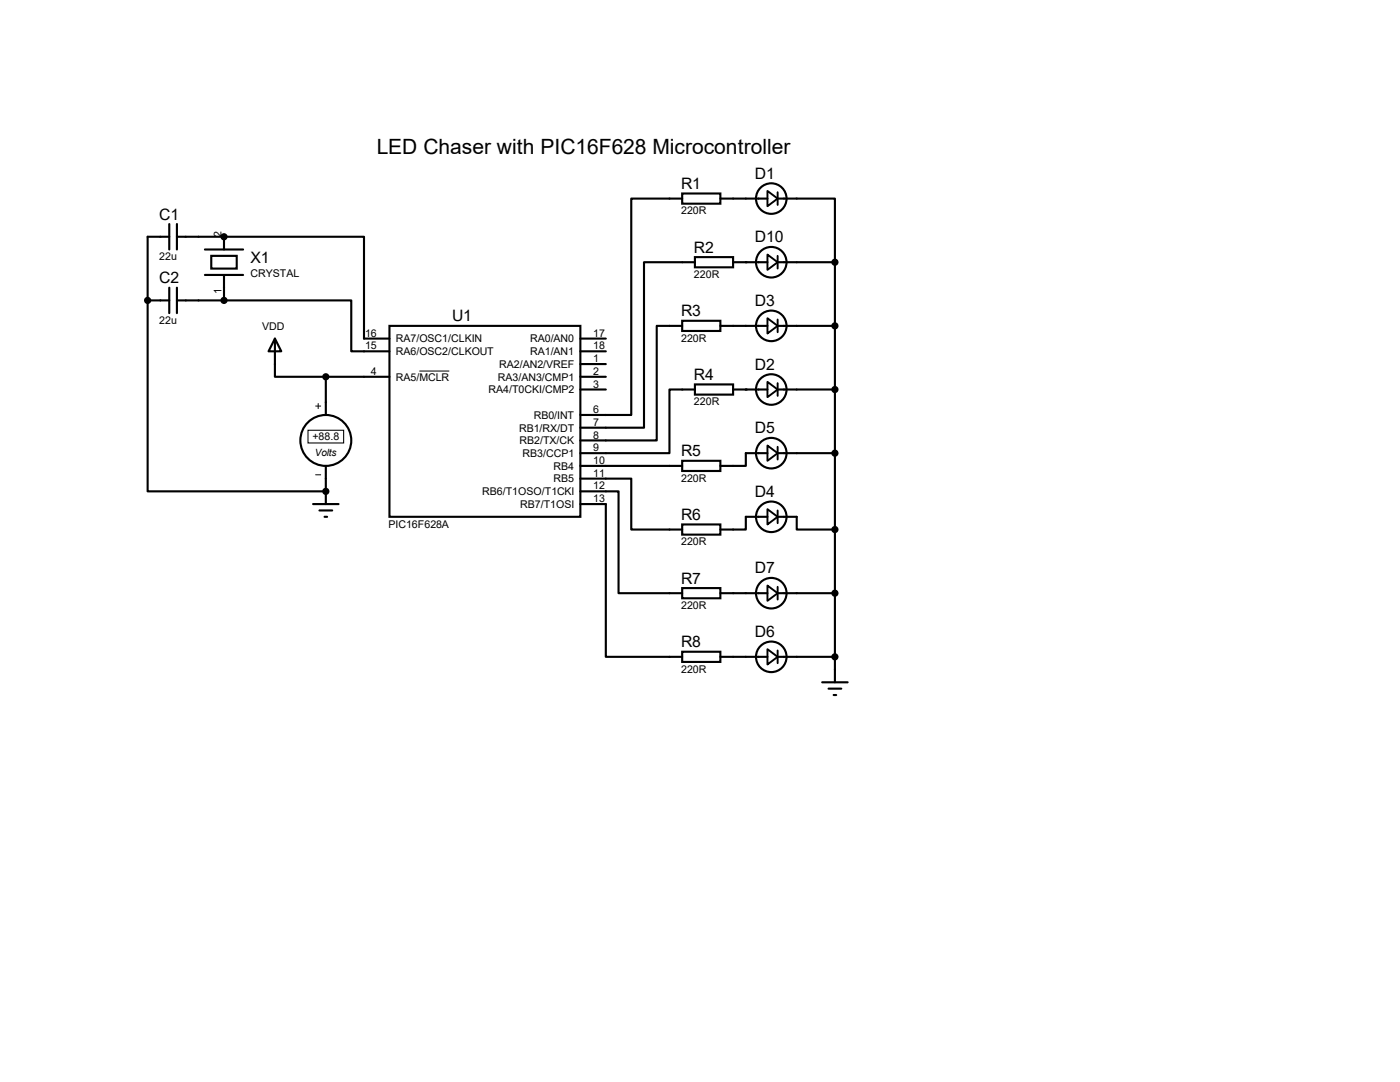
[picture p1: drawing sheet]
<svg xmlns="http://www.w3.org/2000/svg" width="279mm" height="216mm" viewBox="0 0 279 216" stroke-linecap="round" stroke-linejoin="round" font-family="sans-serif">
<g fill="none" stroke="#000" stroke-width=".42">
<path d="M136.1 38.6h7.7v2h-7.7zM136.1 39.6h-10.1v43.2h-10.2M143.8 39.6h9.4M155.2 39.6h11.4v12.7M29.5 59.9v38.1h35.5M29.5 59.9h4.3M33.8 47.2h-4.3v12.7M33.8 44.7v5.1M33.8 57.4v5.1M35.3 47.2h9.4M35.3 59.9h9.4M35.3 44.7v5.1"/>
<path d="M35.3 57.4v5.1M40.9 54.9h7.6M40.9 49.8h7.6M42.2 51.1h5v2.5h-5zM44.7 47.2h27.9v20.4h5.1M44.7 59.9h25.4v10.2h7.6M44.7 47.2v2.6M44.7 54.9v5M138.7 51.3h7.6v2h-7.6zM138.7 52.3h-10.2v33h-12.7M146.3 52.3h6.9M155.2 52.3h11.4"/>
<path d="M166.6 52.3v83.8M54.9 67.6l1.2 2.5h-2.5zM54.9 67.6v7.6h10.1M65 75.2h12.7M65 75.2v7.6M77.7 65h38.1v38.1h-38.1zM115.8 75.2h5.1M115.8 77.7h5.1M115.8 67.6h5.1M115.8 70.1h5.1M115.8 72.6h5.1M136.1 64h7.7v2h-7.7z"/>
<path d="M136.1 65h-5v22.9h-15.3M138.7 76.7h7.6v2h-7.6zM138.7 77.7h-5.1v12.7h-17.8M143.8 65h9.4M146.3 77.7h6.9M155.2 65h11.4M155.2 77.7h11.4M65 93v7.6M115.8 95.5h10.2v10.2h10.1M115.8 98h7.6v20.4h12.7M115.8 93h20.3M136.1 91.9h7.7v2.1h-7.7z"/>
<path d="M153.2 90.4h-4.4v2.6h-5M155.2 90.4h11.4M62.5 100.6h5.1M63.8 101.9h2.5M64.8 103.1h.5M115.8 100.6h5.1v30.5h15.2M136.1 104.6h7.7v2.1h-7.7zM136.1 117.3h7.7v2.1h-7.7zM143.8 118.4h9.4M153.2 103.1h-4.4v2.6h-5M155.2 103.1h3.8v2.6h7.6M155.2 118.4h11.4"/>
<path d="M136.1 130h7.7v2.1h-7.7zM143.8 131.1h9.4M155.2 131.1h11.4M164.1 136.1h5.1M165.4 137.4h2.5M166.4 138.7h.5"/>
<circle cx="153.9" cy="39.6" r="3"/>
<circle cx="153.9" cy="52.3" r="3"/>
<circle cx="153.9" cy="65" r="3"/>
<circle cx="153.9" cy="77.7" r="3"/>
<circle cx="65" cy="87.9" r="5.1"/>
<circle cx="153.9" cy="90.4" r="3"/>
<circle cx="153.9" cy="103.1" r="3"/>
<circle cx="153.9" cy="118.4" r="3"/>
<circle cx="153.9" cy="131.1" r="3"/>
</g>
<g fill="#000">
<circle cx="29.5" cy="59.9" r=".21"/>
<circle cx="44.7" cy="47.2" r=".21"/>
<circle cx="148.8" cy="52.3" r=".21"/>
<circle cx="148.8" cy="77.7" r=".21"/>
<circle cx="65" cy="98" r=".21"/>
</g>
<path d="M83.7 74h6M63 81h1M63 94.7h1M63.5 80.5v1" fill="none" stroke="#000" stroke-width=".2"/>
<g fill="none" stroke="#000" stroke-width=".38">
<path d="M153.2 38.1l2 1.5-2 1.5zM155.2 38.4v2.5M153.2 50.8l2 1.5-2 1.5zM155.2 51.1v2.5M153.2 63.5l2 1.5-2 1.5zM153.2 76.2l2 1.5-2 1.5zM155.2 63.8v2.5M155.2 76.5v2.5M153.2 88.9l2 1.5-2 1.5zM155.2 89.2v2.5M153.2 116.8l2 1.6-2 1.5zM153.2 101.6l2 1.5-2 1.5z"/>
<path d="M155.2 101.9v2.5M155.2 117.1v2.5M153.2 129.5l2 1.6-2 1.5zM155.2 129.8v2.5"/>
</g>
<g fill="#000" stroke="#000" stroke-width=".42">
<circle cx="29.5" cy="59.9" r=".51"/>
<circle cx="44.7" cy="47.2" r=".51"/>
<circle cx="44.7" cy="59.9" r=".51"/>
<circle cx="166.6" cy="52.3" r=".51"/>
<circle cx="65" cy="75.2" r=".51"/>
<circle cx="166.6" cy="65" r=".51"/>
<circle cx="166.6" cy="77.7" r=".51"/>
<circle cx="65" cy="98" r=".51"/>
<circle cx="166.6" cy="90.4" r=".51"/>
<circle cx="166.6" cy="118.4" r=".51"/>
<circle cx="166.6" cy="105.7" r=".51"/>
<circle cx="166.6" cy="131.1" r=".51"/>
</g>
<path d="M61.5 85.9h7.1v2.5h-7.1z" fill="none" stroke="#000" stroke-width=".21"/>
<text font-size="4.2" x="75.2" y="30.7">LED Chaser with PIC16F628 Microcontroller</text>
<g font-size="3.1">
<text x="150.7" y="35.7">D1</text>
<text x="135.9" y="37.7">R1</text>
<text x="31.8" y="43.8">C1</text>
<text x="50" y="52.4">X1</text>
<text x="138.5" y="50.4">R2</text>
<text x="150.7" y="48.4">D10</text>
<text x="31.8" y="56.5">C2</text>
<text x="90.2" y="64.1">U1</text>
<text x="135.9" y="63.1">R3</text>
<text x="150.7" y="61.1">D3</text>
<text x="138.5" y="75.8">R4</text>
<text x="150.7" y="73.8">D2</text>
<text x="150.7" y="86.5">D5</text>
<text x="135.9" y="91.1">R5</text>
<text x="150.7" y="99.2">D4</text>
<text x="135.9" y="103.8">R6</text>
<text x="135.9" y="116.5">R7</text>
<text x="150.7" y="114.4">D7</text>
<text x="135.9" y="129.2">R8</text>
<text x="150.7" y="127.1">D6</text>
</g>
<g font-size="2.1">
<text x="44.2" y="47.2" transform="rotate(-90 44.2 47.2)">2</text>
<text x="135.9" y="42.8">220R</text>
<text x="31.8" y="51.9">22u</text>
<text x="44.2" y="58.6" transform="rotate(-90 44.2 58.6)">1</text>
<text x="50" y="55.3">CRYSTAL</text>
<text x="138.5" y="55.5">220R</text>
<text x="31.8" y="64.6">22u</text>
<text x="52.3" y="65.8">VDD</text>
<text x="72.9" y="67.2">16</text>
<text x="72.9" y="69.7">15</text>
<text x="79" y="68.3">RA7/OSC1/CLKIN</text>
<text x="79" y="70.9">RA6/OSC2/CLKOUT</text>
<text x="105.8" y="68.3">RA0/AN0</text>
<text x="105.8" y="70.9">RA1/AN1</text>
<text x="118.4" y="67.2">17</text>
<text x="118.4" y="69.7">18</text>
<text x="135.9" y="68.2">220R</text>
<text x="74" y="74.8">4</text>
<text x="79" y="75.9">RA5/MCLR</text>
<text x="99.4" y="75.9">RA3/AN3/CMP1</text>
<text x="99.6" y="73.4">RA2/AN2/VREF</text>
<text x="118.4" y="72.3">1</text>
<text x="118.4" y="74.8">2</text>
<text x="118.4" y="77.3">3</text>
<text x="97.5" y="78.5">RA4/T0CKI/CMP2</text>
<text x="106.5" y="83.6">RB0/INT</text>
<text x="118.4" y="82.4">6</text>
<text x="138.5" y="80.9">220R</text>
<text x="62.4" y="87.9">+88.8</text>
<text x="103.6" y="86.1">RB1/RX/DT</text>
<text x="103.7" y="88.6">RB2/TX/CK</text>
<text x="118.4" y="85">7</text>
<text x="118.4" y="87.5">8</text>
<text x="104.3" y="91.2">RB3/CCP1</text>
<text x="110.4" y="93.7">RB4</text>
<text x="118.4" y="90">9</text>
<text x="118.4" y="92.6">10</text>
<text x="118.4" y="95.1">11</text>
<text x="96.2" y="98.8">RB6/T1OSO/T1CKI</text>
<text x="103.8" y="101.3">RB7/T1OSI</text>
<text x="110.4" y="96.3">RB5</text>
<text x="118.4" y="97.7">12</text>
<text x="118.4" y="100.2">13</text>
<text x="135.9" y="96.1">220R</text>
<text x="77.5" y="105.3">PIC16F628A</text>
<text x="135.9" y="108.8">220R</text>
<text x="135.9" y="121.5">220R</text>
<text x="135.9" y="134.2">220R</text>
</g>
<text font-size="2" x="62.8" y="90.9">Volts</text>
</svg>
